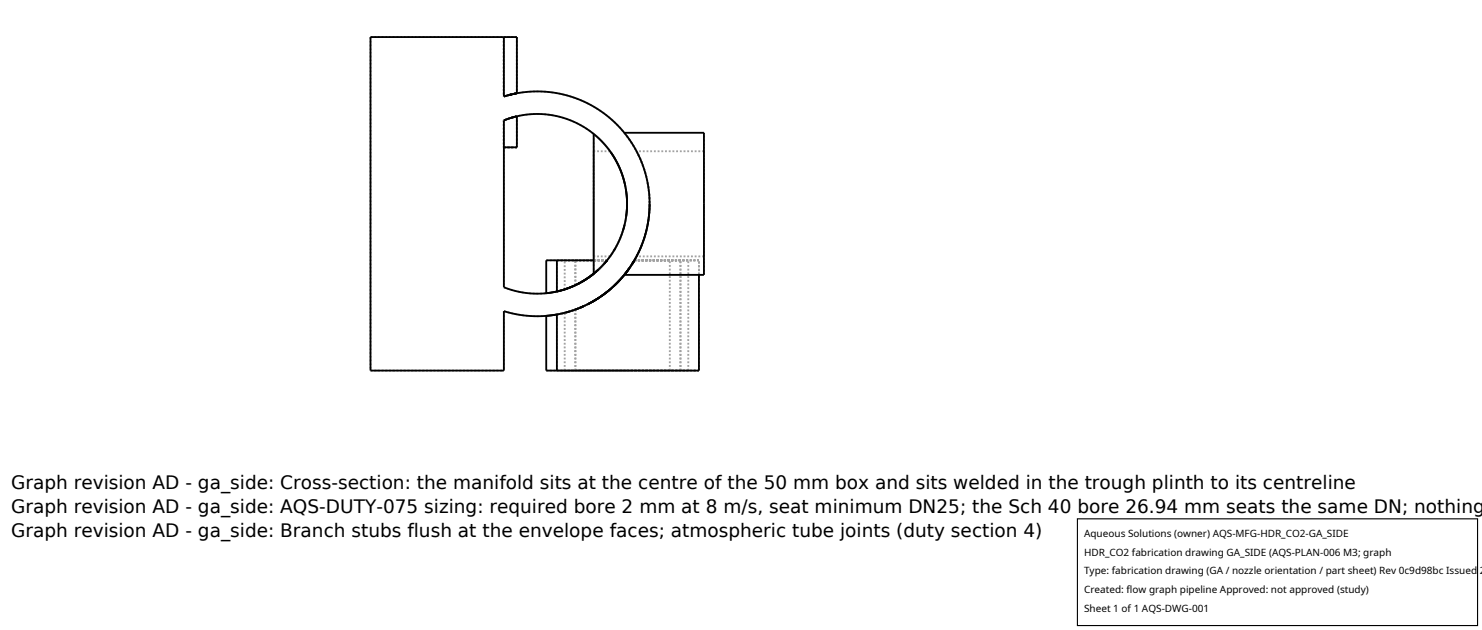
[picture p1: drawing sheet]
<svg xmlns="http://www.w3.org/2000/svg" width="212mm" height="90mm" viewBox="0 0 212 90" stroke-linecap="round" stroke-linejoin="round" font-family="sans-serif">
<g fill="none" stroke="#a0a0a0" stroke-width=".26" stroke-dasharray=".3 .3" stroke-linecap="butt">
<path d="M52.9 5.3h19.1M52.9 5.3v47.6M72 5.3v8.5M72 13.8a16 16 0 0 1 20.8 15.3 16 16 0 0 1-20.8 15.3M72 17.2v23.8M72 17.2v3.8M72 17.2l1.1-.4M72 13.8l1.8-.5M72 5.3h1.8M72.8 13.5l-.8 .3M73.1 16.8l.6-.2M73.3 16.7l.4-.1"/>
<path d="M73.4 13.4l-.3 .1M73.7 16.6h.1M73.8 13.3l-.1 .1M73.8 16.6l-1.8 .6M73.8 5.3h-1.8M73.8 16.6v4.4M73.8 5.3v8M84.8 19.1a12.8 12.8 0 0 1 0 20M89.2 19a16.1 16.1 0 0 1 3.6 10.1M72 21h1.8M73.8 21h-1.8M78 37.2h8.7"/>
<path d="M79.5 37.2h7.2M80.7 37.2h6M82.2 37.2h4.5M83.7 39.9l-.1 .1M83.8 39.8l-.8 .5M84.5 39.3l-2.1 1.3M84.6 39.3l-.8 .5M84.8 39.1a12.8 12.8 0 0 0 0-20M84.8 39.1v-20M84.8 29.1v7.5M84.8 36.6v-15M84.8 21.6v7.5"/>
<path d="M84.9 39l-.1 .1M85 38.9l-.3 .3M85.2 38.7l-.4 .3M85.3 38.6l-.2 .2M85.7 38.3l-.5 .4M86.3 37.7l-.6 .6M86.3 37.7l-1.5 1.3M86.7 37.2l-1.3 1.3M86.7 37.2l-1.9 1.8M86.7 37.2l-1.5 1.5M86.7 37.2h-6M86.7 37.2h-7.2"/>
<path d="M86.7 37.2h-4.5M86.7 37.2h-1.9M87.1 36.6a12.8 12.8 0 0 0 0-15M87.1 21.6h-2.3M87.1 36.6h-2.3M87.2 21.6l.1 .2M87.2 36.5l-.1 .1M87.4 36.2l-.1 .2M87.7 35.8l-.3 .4M87.9 35.4l-.1 .1M88.6 39.9l.7-.8M88.6 34l-.7 1.4"/>
<path d="M88.8 33.5l-.2 .4M89 32.9l-.2 .6M89.2 39.2a16.1 16.1 0 0 0 0-20.2M89.3 39.1v-.1M89.3 39.1l-.1 .1M89.3 26.6l.1 .4M89.4 39l.1-.2M89.4 31l-.2 1.1M89.5 38.8l-.1 .1M89.6 38.6l.8-1M89.7 38.6v-.1M89.7 38.6a16.1 16.1 0 0 1-10.2 6.3"/>
<path d="M89.7 38.5v.1M89.8 38.4l-1.2 1.5M89.8 38.4l.1-.1M89.9 38.3l.4-.6M90 38.1l-.1 .1M90.2 37.8l-.2 .3M90.3 37.7l-1 1.4-1.1 1.3M90.3 37.7l-.6 .9M90.3 37.6h.1M90.4 37.5l-.5 .7M90.4 37.5l-.1 .1M90.4 37.5l.2-.3"/>
<path d="M90.4 37.4l.2-.2M90.6 37.2l-.2 .3M90.6 37.2l-.8 1.2M90.6 37.2h5.1M90.6 37.2h7.7M90.6 37.2h6.6M90.6 37.2h9.2M90.9 36.6a16.1 16.1 0 0 0 0-15M90.9 21.6a16.1 16.1 0 0 1 1.9 7.5M92.8 29.1l-.1 1.6a16.1 16.1 0 0 1-1.8 5.9M95.7 37.2h-5.1M97.2 37.2h-6.6"/>
<path d="M98.3 37.2h-7.7M99.8 37.2h-9.2M99.8 39.2v-2M100.5 39.2v-20.2M100.5 29.1v7.5M100.5 36.6v-15M100.5 21.6v7.5M100.5 21.6h-9.6M100.5 36.6h-9.6M52.9 52.9h19.1M72 44.4v8.5M72 41a12.8 12.8 0 0 0 17.6-11.9 12.8 12.8 0 0 0-17.6-11.9"/>
<path d="M78 41.9h.1a12.8 12.8 0 0 0 8.6-4.7M78 45.1h.1a16 16 0 0 0 12.5-7.9M78 52.9h20.3M79.5 41.6h.2a12.8 12.8 0 0 0 7-4.4M79.5 44.9h.1a16 16 0 0 0 11-7.7M79.5 52.9h20.3M79.5 41.6v-4.4M79.5 52.9v-8M79.6 44.9h-.1M79.8 44.8l-.1 .1M80 41.5l-.4 .1M80.3 44.8h-.5"/>
<path d="M80.5 44.7h-.1M80.5 41.4l-.5 .1M80.7 41.3a12.8 12.8 0 0 0 6-4.1M80.7 52.9h15M80.7 41.3v-4.1M80.7 52.9v-8.2M80.7 44.7l.1-.1M80.7 44.6v.1M80.8 44.6h.1M80.9 44.6l-.4 .1M81.3 44.5l2.4-.9 2.1-1.3M81.6 41l-.7 .2"/>
<path d="M81.6 44.4l-.7 .2M81.7 44.4h-.1M82 44.3h-.1M82.2 40.7a12.8 12.8 0 0 0 4.4-3.4M82.2 44.2h.1M82.2 52.9h15M82.2 40.7v-3.5M82.2 52.9v-8.7M82.3 40.7h-.1M82.3 44.2h-.1M82.3 44.1l-.9 .4M82.3 40.6l-.4 .3"/>
<path d="M82.3 40.6l-.1 .1M82.4 44.1l.3-.1M82.5 44.1h-.1M82.5 44.1l-.2 .1M82.5 40.6h-.1M82.6 44.1h-.3M82.6 40.5l-.2 .1M82.6 40.5l-.4 .2M82.8 44h-.1M82.8 40.4l-1.2 .6M82.8 43.9h.1M82.9 43.9l-.1 .1"/>
<path d="M83.1 40.3l-.3 .1M83.1 40.2v.1M83.1 43.8l-.6 .3M83.2 40.2h-.1M83.4 43.7l.6-.3M84 43.4l-1.4 .7M84 43.4l-1.5 .7M84 43.4l-.6 .3M84.4 43.2l-.4 .2M84.5 43.1l-.1 .1M84.6 43.1l-1.4 .7M84.7 43l-.6 .4"/>
<path d="M85.1 42.8l-.1 .1M85.4 42.6l-.2 .1M85.5 42.6h-.1M85.6 42.5l.3-.2M85.6 42.5l1.2-.9 1.2-1M86 42.2l1.6-1.3M86.1 42.2l-.6 .3M86.2 42l-.1 .1M86.5 41.8v.1M87.3 41.2l.7-.6M87.6 40.9l-.5 .5M87.7 40.8l.1-.1"/>
<path d="M87.9 40.7l-1.2 1M88 40.5l1.4-1.6M88.1 40.4l-.2 .2M88.2 52.9h-7.5M88.2 52.9h-8.7M88.3 40.3l-.1 .1M88.3 40.2l1.1-1.3M88.3 40.2a16.1 16.1 0 0 1-3.6 2.8M89.7 52.9h-7.5M89.7 52.9h-10.2M95.7 52.9h-7.5M95.7 52.9v-15.7"/>
<path d="M97.2 52.9h-7.5M97.2 52.9v-15.7M98.3 52.9h-10.1M98.3 52.9v-15.7M99.8 52.9h-10.1M99.8 52.9v-15.7"/>
</g>
<g fill="none" stroke="#000" stroke-width=".26">
<path d="M72 5.3v8.5a16 16 0 0 1 20.8 15.3 16 16 0 0 1-20.8 15.3v8.5h-19.1v-47.6h20.9v8M72 17.2a12.8 12.8 0 0 1 17.6 11.9 12.8 12.8 0 0 1-17.6 11.9zM72 17.2l1.8-.6v4.4h-1.8M73.1 16.8h.1M73.1 13.5h-.3h.3M73.3 16.7l-.2 .1M73.7 13.4h-.3M73.7 16.6h.1M73.8 13.3h.1M73.8 13.3l-1.8 .5M73.8 13.3l-.4 .1M84.8 19.1v20"/>
<path d="M89.2 19h11.3v20.2h-11.3M79.5 37.2v4.4M83.6 40l-.4 .2M83.8 39.8h.1M84.7 39.2l-.2 .1M84.8 39.1a12.8 12.8 0 0 1-5.3 2.5M84.8 39.1l-1.1 .8M84.8 37.2h-6.8v4.7l1.6-.3M84.8 39l-.2 .3M85.2 38.7l-.2 .2M85.2 38.7h.1M85.3 38.6l.1-.1-.5 .5 .2-.2"/>
<path d="M85.7 38.3h.1M86.7 37.2l-.1 .1M86.7 37.2l-.4 .5M87.1 21.6h.1M87.3 36.4l-.1 .1M87.3 21.8a12.8 12.8 0 0 1 2 4.8M87.4 36.2h.1M87.8 35.5l-.1 .3M88.6 39.9l-.3 .4M88.6 39.9l-.4 .5M88.6 33.9v.1M88.8 33.5h.1"/>
<path d="M89.1 32.3l-.1 .6M89.2 39.2l-1.3 1.4M89.2 39.2l-.9 1M89.2 32.1l-.1 .2M89.2 39.2h.1M89.4 39h-.1M89.4 27a12.9 12.9 0 0 1 0 4M89.6 38.6l-.1 .2M89.7 38.6l-.4 .5M89.7 38.6l-.2 .2M89.7 38.6h.1M89.8 38.4h.1"/>
<path d="M89.9 38.2l-.2 .3 .2-.2M89.9 38.2v.1M90 38.1h.1M90.2 37.8h.1M90.3 37.6v.1M90.4 37.6h.1M90.4 37.5h.1M90.4 37.4v.2M90.6 37.2l-.2 .4M90.6 37.2l-.4 .6M90.6 37.2l-.3 .4M90.6 37.2h.1"/>
<path d="M92.8 29.1a16 16 0 0 1-3.6 10.1M99.8 39.2v13.7h-21.8v-7.8l1.5-.2v8M79.7 44.9h-.1M79.8 44.8h.1M80 41.5h.1M80.4 44.7l-.1 .1M80.5 44.7h.1M80.7 44.7h.1M80.8 44.6h-.1M80.9 41.2l-.2 .1M81.3 44.5l-.4 .1M81.4 44.5l-.6 .1"/>
<path d="M81.6 41l-1.1 .4M81.6 44.4h.1M81.9 40.9l-.3 .1M81.9 44.3l-.2 .1M82.2 40.7l-1.4 .6-1.3 .3M82.3 44.2h.1M82.3 44.1h.1M82.3 40.6v.1M82.4 40.6h-.1M82.4 44.1l-.1 .1M82.5 44.1h.1M82.6 40.5l-.1 .1"/>
<path d="M82.6 44.1l-.6 .2M82.6 40.5h.1M82.7 44l-.2 .1M82.9 40.4l-.3 .1M82.9 43.9l-.2 .1M83.1 40.3h.1M83.1 40.3l-.3 .1M83.1 40.3l1.7-1.3-1.7 1.3M83.2 43.8h-.1M83.4 43.7l-.5 .2M84.1 43.4h-.1M84.4 43.2h.1"/>
<path d="M84.7 43l-.2 .1M84.7 43h.1M85 42.9l-.3 .1M85 42.9l-.4 .2M85.4 42.6h.1M85.5 42.5v.1M85.6 42.5l-1.6 .9M86 42.2l-.2 .1M86.1 42.1v.1M86.5 41.9l-.3 .1M86.7 41.7l-.2 .1M87.1 41.4a16 16 0 0 1-3.1 2"/>
<path d="M87.3 41.2l-1.4 1.1M87.7 40.8l-.1 .1M87.9 40.6v.1M87.9 40.6l-.3 .3M88.2 40.4l-.4 .3M88.2 40.4a16.1 16.1 0 0 1-3.1 2.4l.1-.1M88.2 40.4h-.1M88.3 40.2l-.3 .3"/>
</g>
<path d="M153.9 74.1h57.1v15.2h-57.1z" fill="#fff" stroke="#000" stroke-width=".16"/>
<g font-size="2.6">
<text x="1.6" y="69.8">Graph revision AD - ga_side: Cross-section: the manifold sits at the centre of the 50 mm box and sits welded in the trough plinth to its centreline</text>
<text x="1.6" y="73.3">Graph revision AD - ga_side: AQS-DUTY-075 sizing: required bore 2 mm at 8 m/s, seat minimum DN25; the Sch 40 bore 26.94 mm seats the same DN; nothing</text>
<text x="1.6" y="76.7">Graph revision AD - ga_side: Branch stubs flush at the envelope faces; atmospheric tube joints (duty section 4)</text>
</g>
<g font-size="1.4">
<text x="154.8" y="76.6">Aqueous Solutions (owner) AQS-MFG-HDR_CO2-GA_SIDE</text>
<text x="154.8" y="79.3">HDR_CO2 fabrication drawing GA_SIDE (AQS-PLAN-006 M3; graph</text>
<text x="154.8" y="82">Type: fabrication drawing (GA / nozzle orientation / part sheet) Rev 0c9d98bc Issued 2</text>
<text x="154.8" y="84.7">Created: flow graph pipeline Approved: not approved (study)</text>
<text x="154.8" y="87.4">Sheet 1 of 1 AQS-DWG-001</text>
</g>
</svg>
